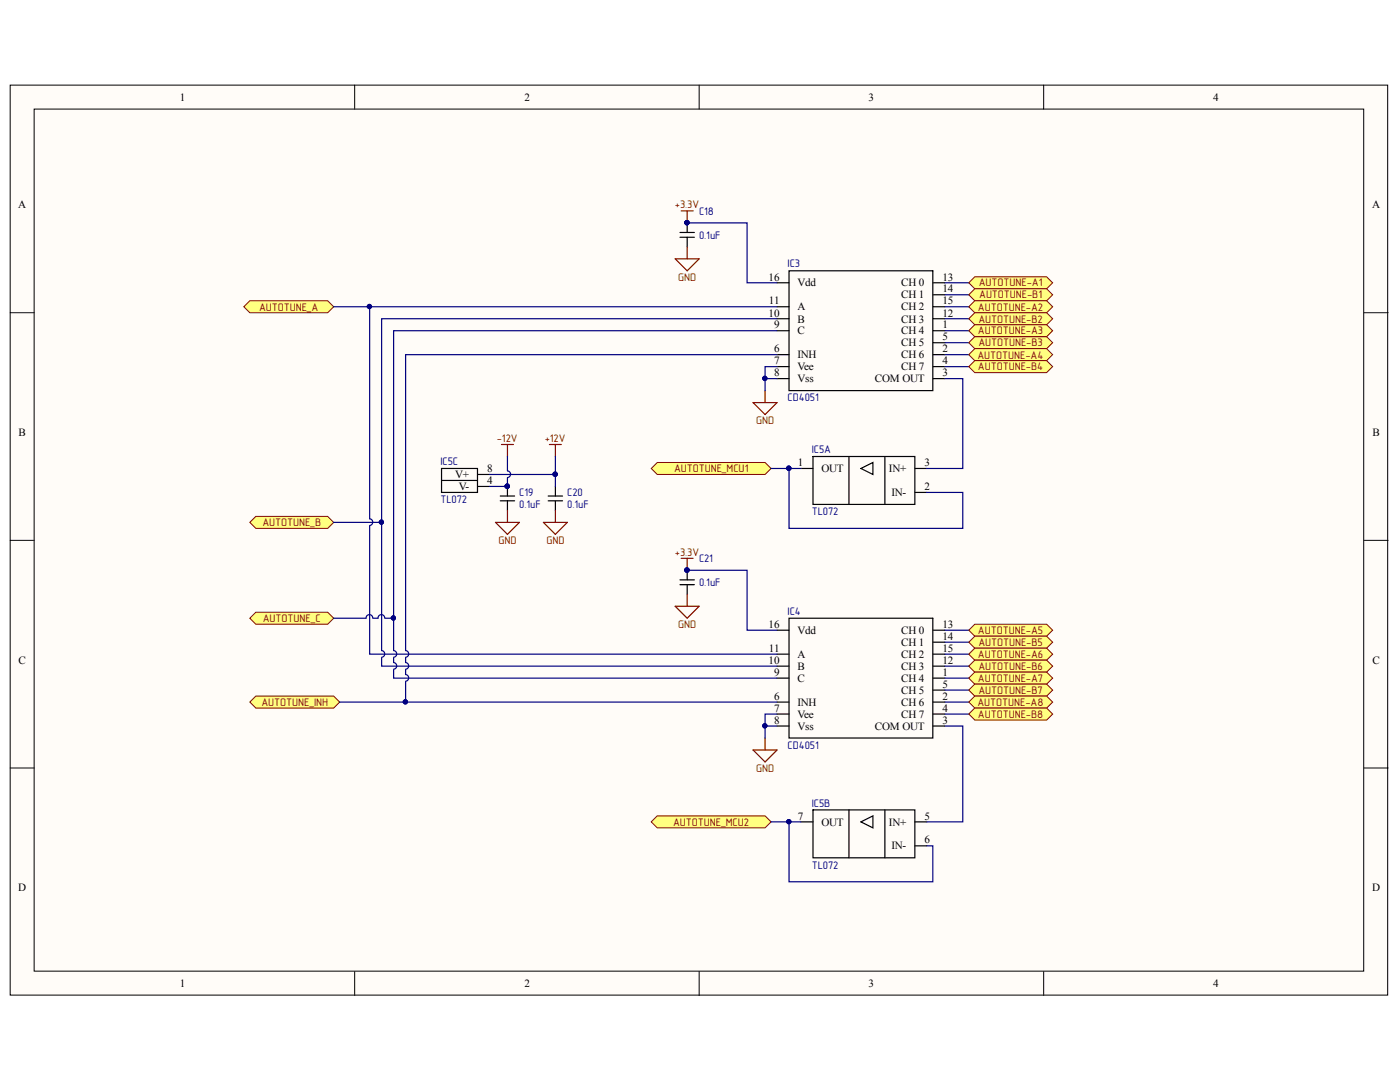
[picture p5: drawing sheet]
<svg xmlns="http://www.w3.org/2000/svg" width="279mm" height="216mm" viewBox="0 0 279 216" stroke-linecap="round" stroke-linejoin="round" font-family="sans-serif">
<g fill="#fffcf8" stroke="#000" stroke-width=".2">
<path d="M2 17h274.9v181.6h-274.9z"/>
<path d="M6.8 21.8h265.4v172h-265.4z"/>
</g>
<path d="M70.8 17v4.8M139.5 17v4.8M208.3 17v4.8M2 62.4h4.8M272.3 62.4h4.7M2 107.8h4.8M272.3 107.8h4.7M2 153.2h4.8M272.3 153.2h4.7M70.8 193.9v4.8M139.5 193.9v4.8M208.3 193.9v4.8" fill="none" stroke="#000" stroke-width=".2"/>
<path d="M130 93.5l1.2-1.2h21.5l1.2 1.2-1.2 1.2h-21.5z" fill-rule="evenodd" fill="#ffff80" stroke="#800000" stroke-width=".2"/>
<path d="M159.9 93.5h2.4M162.3 91.1h20.3v9.6h-20.3zM169.4 91.1v9.6M171.8 93.5l2.4-1.2v2.4zM176.6 91.1v9.6M182.6 93.5h2.4M182.6 98.3h2.4" fill="none" stroke="#000" stroke-width=".24"/>
<g fill="#ffff80" stroke="#800000" stroke-width=".2">
<path d="M49.9 104.2l1.2-1.2h14.3l1.2 1.2-1.2 1.2h-14.3z" fill-rule="evenodd"/>
<path d="M48.7 61.2l1.2-1.2h15.5l1.2 1.2-1.2 1.2h-15.5z" fill-rule="evenodd"/>
<path d="M49.9 123.4l1.2-1.2h14.3l1.2 1.2-1.2 1.2h-14.3z" fill-rule="evenodd"/>
<path d="M49.9 140.1l1.2-1.2h15.5l1.2 1.2-1.2 1.2h-15.5z" fill-rule="evenodd"/>
</g>
<g fill="none" stroke="#000" stroke-width=".24">
<path d="M135.7 47.3h2.9M135.7 46.4h2.9M137.1 44.5v1.9M137.1 47.3v2M155.1 56.4h2.4M157.5 54h28.7v23.9h-28.7zM186.2 56.4h2.4M186.2 58.8h2.4M155.1 66h2.4M155.1 70.8h2.4M155.1 75.6h2.4M155.1 73.2h2.4"/>
<path d="M155.1 63.6h2.4M155.1 61.2h2.4M186.2 66h2.4M186.2 70.8h2.4M186.2 75.6h2.4M186.2 73.2h2.4M186.2 68.4h2.4M186.2 63.6h2.4M186.2 61.2h2.4M88.1 93.5h7.2v4.8h-7.2zM88.1 95.9h7.2M95.3 94.7h2.4"/>
<path d="M95.3 97.1h2.4M135.7 116.7h2.9M135.7 115.7h2.9M137.1 113.8v1.9M137.1 116.7v1.9M155.1 135.3h2.4M155.1 132.9h2.4M155.1 130.5h2.4M155.1 125.7h2.4M157.5 123.4h28.7v23.9h-28.7zM186.2 135.3h2.4M186.2 137.7h2.4"/>
<path d="M186.2 132.9h2.4M186.2 130.5h2.4M186.2 125.7h2.4M186.2 128.1h2.4M155.1 140.1h2.4M155.1 144.9h2.4M155.1 142.5h2.4M186.2 140.1h2.4M186.2 144.9h2.4M186.2 142.5h2.4M159.9 164h2.4M162.3 161.6h20.3v9.6h-20.3z"/>
<path d="M169.4 161.6v9.6M171.8 164l2.4-1.2v2.4zM176.6 161.6v9.6M182.6 164h2.4M182.6 168.8h2.4"/>
</g>
<g fill="#000080" stroke="#000080" stroke-width=".2">
<circle cx="137.1" cy="44.4" r=".43"/>
<circle cx="137.1" cy="113.7" r=".43"/>
</g>
<path d="M134.7 51.6h4.8l-2.4 2.4zM135.9 42.1h2.4M137.1 42.1v2.4M137.1 49.3v2.3M152.7 77.9v2.4M150.3 80.3h4.8l-2.4 2.4zM135.9 111.4h2.4M137.1 111.4v2.4M137.1 118.6v2.4M134.7 121h4.8l-2.4 2.4zM150.3 149.7h4.8l-2.4 2.3zM152.7 147.3v2.4" fill="none" stroke="#800000" stroke-width=".24"/>
<path d="M130 164l1.2-1.2h21.5l1.2 1.2-1.2 1.2h-21.5z" fill-rule="evenodd" fill="#ffff80" stroke="#800000" stroke-width=".2"/>
<g fill="none" stroke="#000080" stroke-width=".24">
<path d="M137.1 44.5h12v11.9h6M188.6 56.4h4.7M188.6 58.8h4.7M66.6 61.2h88.5M73.8 61.2v42.3a.67 .67 0 0 1 .6 .7 .67 .67 0 0 1-.6 .7M152.7 75.6h2.4M155.1 73.2h-2.4v4.7M155.1 63.6h-78.9v40.6h-9.6M155.1 70.8h-74.2v59a.67 .67 0 0 1 .7 .7 .67 .67 0 0 1-.7 .7M155.1 66h-76.5v57.4h-1.7M188.6 75.6h3.5v17.9h-7.1M188.6 66h4.7"/>
<path d="M188.6 70.8h4.7M188.6 73.2h4.7M188.6 68.4h4.7M188.6 63.6h4.7M188.6 61.2h4.7M153.9 93.5h6M157.5 93.5v11.9h34.6v-7.1h-7.1M73.8 105v25.5h81.3M76.2 104.2v25.6a.67 .67 0 0 1 .6 .7 .67 .67 0 0 1-.6 .7M137.1 113.8h12v11.9h6M74.4 123.4a.67 .67 0 0 0-.7-.8 .67 .67 0 0 0-.6 .8h-6.5M76.2 131.2v1.7h78.9"/>
<path d="M76.8 123.4a.67 .67 0 0 0-.7-.8 .67 .67 0 0 0-.7 .8h-.9M78.6 133.6v1.7h76.5M78.6 131.2v1a.67 .67 0 0 1 .6 .7 .67 .67 0 0 1-.7 .6M78.6 123.4v6.4a.67 .67 0 0 1 .6 .7 .67 .67 0 0 1-.7 .7M80.9 136v4.1h-13.1M80.9 133.6v1a.67 .67 0 0 1 .7 .7 .67 .67 0 0 1-.7 .6M80.9 131.2v1a.67 .67 0 0 1 .7 .7 .67 .67 0 0 1-.7 .6M188.6 135.3h4.7M188.6 137.7h4.7M188.6 132.9h4.7M188.6 125.7h4.7M188.6 128.1h4.7"/>
<path d="M188.6 130.5h4.7M80.9 140.1h74.2M152.7 144.9h2.4M155.1 142.5h-2.4v4.8M188.6 144.9h3.5v19.1h-7.1M188.6 140.1h4.7M188.6 142.5h4.7M153.9 164h3.6v11.9h28.7v-7.1h-1.2M157.5 164h2.4"/>
</g>
<g fill="#000080" stroke="#000080" stroke-width=".2">
<circle cx="157.4" cy="93.4" r=".43"/>
<circle cx="152.6" cy="75.5" r=".43"/>
<circle cx="137.1" cy="44.4" r=".43"/>
<circle cx="157.4" cy="163.9" r=".43"/>
<circle cx="152.6" cy="144.8" r=".43"/>
<circle cx="137.1" cy="113.7" r=".43"/>
<circle cx="76.1" cy="104.2" r=".43"/>
<circle cx="73.7" cy="61.2" r=".43"/>
<circle cx="78.5" cy="123.3" r=".43"/>
<circle cx="80.9" cy="140" r=".43"/>
</g>
<g fill="#ffff80" stroke="#800000" stroke-width=".2">
<path d="M193.3 56.4l1.2-1.2h14.4l1.2 1.2-1.2 1.2h-14.4z" fill-rule="evenodd"/>
<path d="M193.3 58.8l1.2-1.2h14.4l1.2 1.2-1.2 1.2h-14.4z" fill-rule="evenodd"/>
<path d="M193.3 61.2l1.2-1.2h14.4l1.2 1.2-1.2 1.2h-14.4z" fill-rule="evenodd"/>
<path d="M193.3 63.6l1.2-1.2h14.4l1.2 1.2-1.2 1.2h-14.4z" fill-rule="evenodd"/>
<path d="M193.3 66l1.2-1.2h14.4l1.2 1.2-1.2 1.2h-14.4z" fill-rule="evenodd"/>
<path d="M193.3 68.4l1.2-1.2h14.4l1.2 1.2-1.2 1.2h-14.4z" fill-rule="evenodd"/>
<path d="M193.3 70.8l1.2-1.2h14.4l1.2 1.2-1.2 1.2h-14.4z" fill-rule="evenodd"/>
<path d="M193.3 73.2l1.2-1.2h14.4l1.2 1.2-1.2 1.2h-14.4z" fill-rule="evenodd"/>
<path d="M193.3 125.7l1.2-1.1h14.4l1.2 1.1-1.2 1.2h-14.4z" fill-rule="evenodd"/>
<path d="M193.3 128.1l1.2-1.2h14.4l1.2 1.2-1.2 1.2h-14.4z" fill-rule="evenodd"/>
<path d="M193.3 130.5l1.2-1.2h14.4l1.2 1.2-1.2 1.2h-14.4z" fill-rule="evenodd"/>
<path d="M193.3 132.9l1.2-1.2h14.4l1.2 1.2-1.2 1.2h-14.4z" fill-rule="evenodd"/>
<path d="M193.3 135.3l1.2-1.2h14.4l1.2 1.2-1.2 1.2h-14.4z" fill-rule="evenodd"/>
<path d="M193.3 137.7l1.2-1.2h14.4l1.2 1.2-1.2 1.2h-14.4z" fill-rule="evenodd"/>
<path d="M193.3 140.1l1.2-1.2h14.4l1.2 1.2-1.2 1.2h-14.4z" fill-rule="evenodd"/>
<path d="M193.3 142.5l1.2-1.2h14.4l1.2 1.2-1.2 1.2h-14.4z" fill-rule="evenodd"/>
</g>
<path d="M99.8 99.9h2.9M99.8 99h2.9M101.3 97.1v1.9M101.3 99.9v1.9M109.4 99.9h2.9M109.4 99h2.9M110.8 97.1v1.9M110.8 99.9v1.9" fill="none" stroke="#000" stroke-width=".24"/>
<g fill="#000080" stroke="#000080" stroke-width=".2">
<circle cx="101.2" cy="97" r=".43"/>
<circle cx="110.8" cy="94.6" r=".43"/>
</g>
<path d="M100.1 88.7h2.4M101.3 88.7v2.4M109.6 88.7h2.4M110.8 88.7v2.4M98.9 104.2h4.8l-2.4 2.4zM101.3 101.8v2.4M108.4 104.2h4.8l-2.4 2.4zM110.8 101.8v2.4" fill="none" stroke="#800000" stroke-width=".24"/>
<path d="M97.7 94.7h13.1M101.3 91.1v2.9a.67 .67 0 0 1 .6 .6 .67 .67 0 0 1-.6 .7M101.3 95.4v1.7h-3.6M110.8 91.1v6" fill="none" stroke="#000080" stroke-width=".24"/>
<g font-size="2.2">
<text x="35.9" y="20.1">1</text>
<text x="104.7" y="20.1">2</text>
<text x="173.4" y="20.1">3</text>
<text x="242.1" y="20.1">4</text>
<text x="3.6" y="41.6">A</text>
<text x="273.9" y="41.6">A</text>
<text x="153.4" y="56">16</text>
<text x="159.1" y="57.2">Vdd</text>
<text x="179.9" y="57.2">CH 0</text>
<text x="179.9" y="59.5">CH 1</text>
<text x="188.1" y="56">13</text>
<text x="188.1" y="58.3">14</text>
<text x="153.4" y="63.2">10</text>
<text x="153.5" y="60.7">11</text>
<text x="154.5" y="65.5">9</text>
<text x="159.1" y="64.4">B</text>
<text x="159.1" y="61.9">A</text>
<text x="179.9" y="64.4">CH 3</text>
<text x="179.9" y="61.9">CH 2</text>
<text x="188.1" y="65.5">1</text>
<text x="188.1" y="63.2">12</text>
<text x="188.1" y="60.7">15</text>
<text x="154.5" y="70.3">6</text>
<text x="159.1" y="71.5">INH</text>
<text x="159.1" y="66.7">C</text>
<text x="179.9" y="66.7">CH 4</text>
<text x="179.9" y="71.5">CH 6</text>
<text x="179.9" y="69.1">CH 5</text>
<text x="188.1" y="70.3">2</text>
<text x="188.1" y="67.9">5</text>
<text x="154.5" y="72.7">7</text>
<text x="154.5" y="75.1">8</text>
<text x="159.1" y="73.9">Vee</text>
<text x="159.1" y="76.3">Vss</text>
<text x="174.6" y="76.3">COM OUT</text>
<text x="179.9" y="73.9">CH 7</text>
<text x="188.1" y="75.1">3</text>
<text x="188.1" y="72.7">4</text>
<text x="3.7" y="87">B</text>
<text x="273.9" y="87">B</text>
<text x="90.9" y="95.4">V+</text>
<text x="97.2" y="94.2">8</text>
<text x="159.2" y="93">1</text>
<text x="164" y="94.2">OUT</text>
<text x="177.4" y="94.2">IN+</text>
<text x="184.5" y="93">3</text>
<text x="91.5" y="97.8">V-</text>
<text x="97.2" y="96.6">4</text>
<text x="177.9" y="99">IN-</text>
<text x="184.5" y="97.8">2</text>
<text x="153.4" y="125.2">16</text>
<text x="188.1" y="125.2">13</text>
<text x="153.5" y="130.1">11</text>
<text x="159.1" y="131.3">A</text>
<text x="159.1" y="126.5">Vdd</text>
<text x="179.9" y="126.5">CH 0</text>
<text x="179.9" y="128.9">CH 1</text>
<text x="179.9" y="131.3">CH 2</text>
<text x="188.1" y="127.7">14</text>
<text x="188.1" y="130.1">15</text>
<text x="3.7" y="132.4">C</text>
<text x="153.4" y="132.4">10</text>
<text x="154.5" y="134.8">9</text>
<text x="159.1" y="136.1">C</text>
<text x="159.1" y="133.6">B</text>
<text x="179.9" y="136.1">CH 4</text>
<text x="179.9" y="133.6">CH 3</text>
<text x="188.1" y="134.8">1</text>
<text x="188.1" y="137.3">5</text>
<text x="188.1" y="132.4">12</text>
<text x="273.9" y="132.4">C</text>
<text x="154.5" y="139.6">6</text>
<text x="154.5" y="142">7</text>
<text x="159.1" y="140.8">INH</text>
<text x="159.1" y="143.2">Vee</text>
<text x="179.9" y="140.8">CH 6</text>
<text x="179.9" y="143.2">CH 7</text>
<text x="179.9" y="138.4">CH 5</text>
<text x="188.1" y="139.6">2</text>
<text x="188.1" y="142">4</text>
<text x="154.5" y="144.4">8</text>
<text x="159.1" y="145.6">Vss</text>
<text x="174.6" y="145.6">COM OUT</text>
<text x="188.1" y="144.4">3</text>
<text x="159.2" y="163.6">7</text>
<text x="164" y="164.7">OUT</text>
<text x="177.4" y="164.7">IN+</text>
<text x="184.5" y="163.6">5</text>
<text x="177.9" y="169.5">IN-</text>
<text x="184.5" y="168.3">6</text>
<text x="3.6" y="177.9">D</text>
<text x="273.9" y="177.9">D</text>
<text x="35.9" y="197">1</text>
<text x="104.7" y="197">2</text>
<text x="173.4" y="197">3</text>
<text x="242.1" y="197">4</text>
</g>
<g font-size="2.2" fill="#800000">
<text x="134.7" y="41.6">a3.3V</text>
<text x="135.4" y="56">GND</text>
<text x="195.3" y="57.2">AUTOTUNE-A1</text>
<text x="195.4" y="59.5">AUTOTUNE-B1</text>
<text x="51.7" y="62">AUTOTUNE_A</text>
<text x="195.2" y="62">AUTOTUNE-A2</text>
<text x="195.3" y="64.4">AUTOTUNE-B2</text>
<text x="195.1" y="71.5">AUTOTUNE-A4</text>
<text x="195.2" y="66.7">AUTOTUNE-A3</text>
<text x="195.3" y="69.1">AUTOTUNE-B3</text>
<text x="195.2" y="73.9">AUTOTUNE-B4</text>
<text x="99.2" y="88.3">-12V</text>
<text x="108.7" y="88.3">a12V</text>
<text x="150.9" y="84.7">GND</text>
<text x="134.5" y="94.2">AUTOTUNE_MCU1</text>
<text x="52.4" y="104.9">AUTOTUNE_B</text>
<text x="99.5" y="108.6">GND</text>
<text x="109.1" y="108.6">GND</text>
<text x="134.7" y="111">a3.3V</text>
<text x="52.5" y="124.1">AUTOTUNE_C</text>
<text x="135.4" y="125.3">GND</text>
<text x="195.2" y="126.5">AUTOTUNE-A5</text>
<text x="195.2" y="131.3">AUTOTUNE-A6</text>
<text x="195.3" y="128.9">AUTOTUNE-B5</text>
<text x="195.2" y="136.1">AUTOTUNE-A7</text>
<text x="195.3" y="133.7">AUTOTUNE-B6</text>
<text x="52.2" y="140.8">AUTOTUNE_INH</text>
<text x="195.1" y="140.8">AUTOTUNE-A8</text>
<text x="195.2" y="143.3">AUTOTUNE-B8</text>
<text x="195.3" y="138.4">AUTOTUNE-B7</text>
<text x="150.9" y="154">GND</text>
<text x="134.3" y="164.7">AUTOTUNE_MCU2</text>
</g>
<g font-size="2.2" fill="#000080">
<text x="139.5" y="47.6">0.1uF</text>
<text x="139.5" y="42.9">C18</text>
<text x="157.2" y="53.4">IC3</text>
<text x="157.2" y="80.1">CD4051</text>
<text x="87.9" y="92.8">IC5C</text>
<text x="162" y="90.4">IC5A</text>
<text x="87.9" y="100.5">TL072</text>
<text x="103.6" y="101.4">0.1uF</text>
<text x="103.6" y="99">C19</text>
<text x="113.2" y="101.4">0.1uF</text>
<text x="113.2" y="99">C20</text>
<text x="162" y="102.8">TL072</text>
<text x="139.5" y="112.1">C21</text>
<text x="139.5" y="117">0.1uF</text>
<text x="157.2" y="122.7">IC4</text>
<text x="157.2" y="149.4">CD4051</text>
<text x="162" y="160.9">IC5B</text>
<text x="162" y="173.4">TL072</text>
</g>
</svg>
